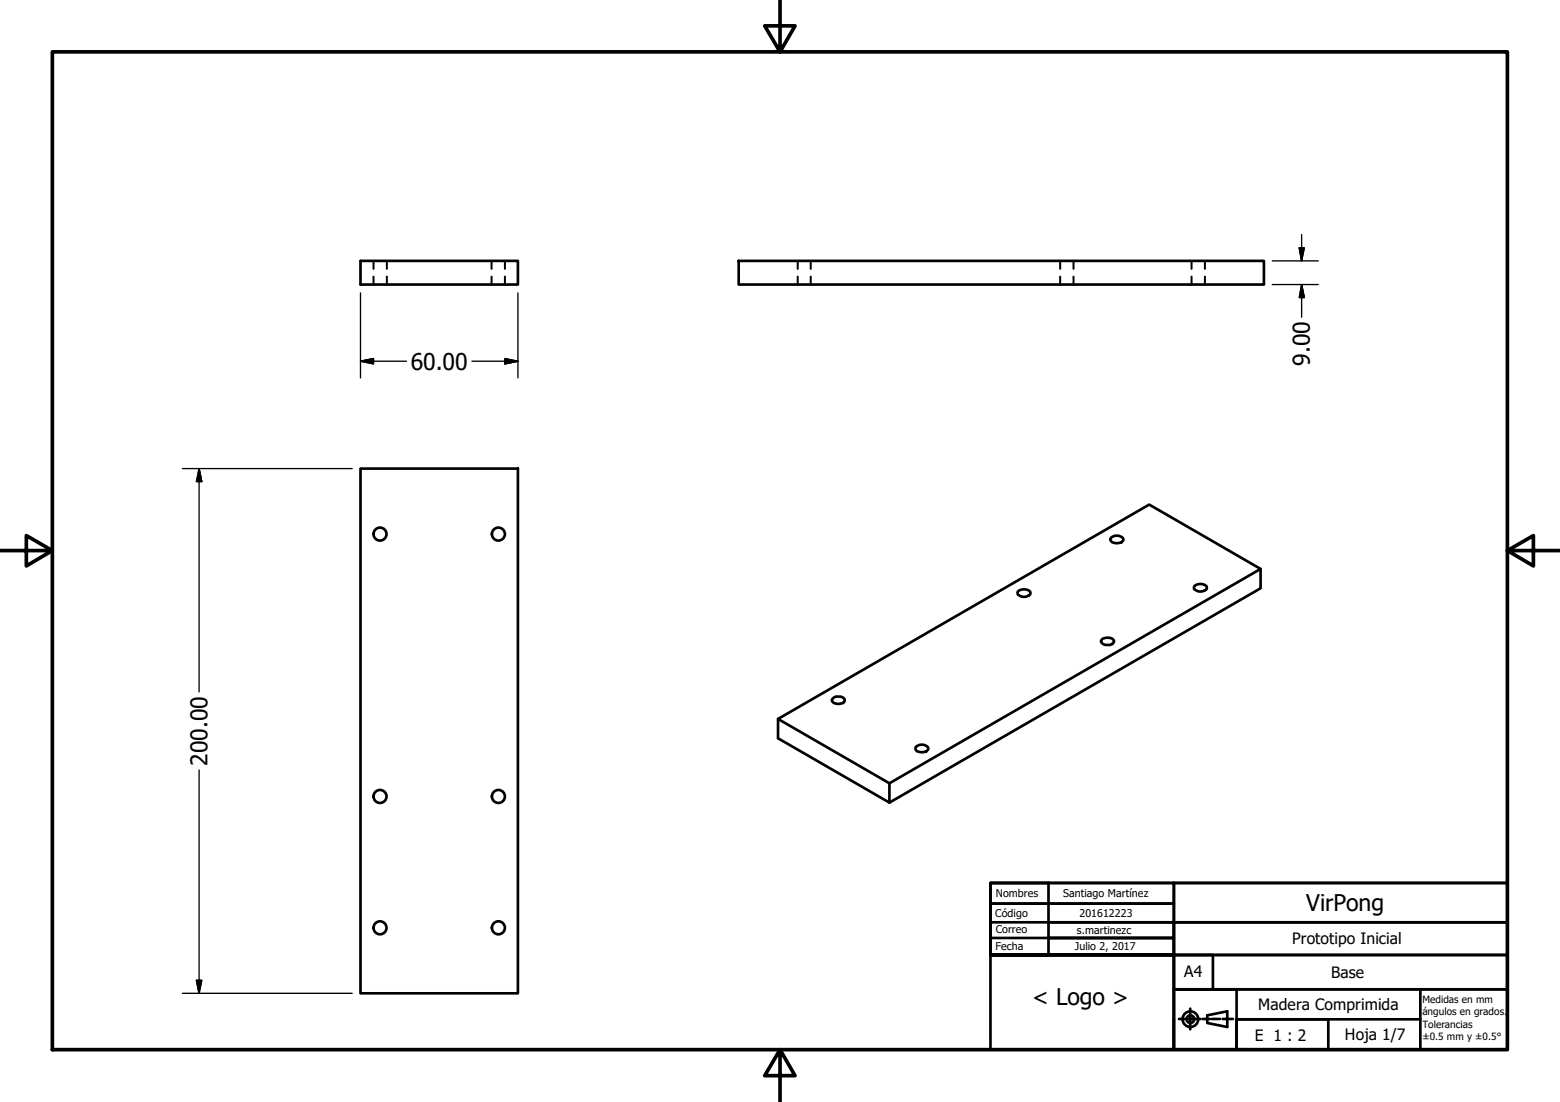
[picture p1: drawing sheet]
<svg xmlns="http://www.w3.org/2000/svg" width="297mm" height="210mm" viewBox="0 0 297 210" stroke-linecap="round" stroke-linejoin="round" font-family="sans-serif">
<!-- layer: Visible (ANSI) -->
<g fill="none" stroke="#000" stroke-width=".51">
<path d="M68.6 49.7h30v4.5h-30zM140.7 49.7h100v4.5h-100zM68.6 89.3h30v99.9h-30zM193.8 112.7a1.77 1.77 0 0 1 2.4 0v.6a1.77 1.77 0 0 1-2.4 0zM211.5 102.5a1.54 1.54 0 0 1 2.4 .3 1.5 1.5 0 0 1-2.5 0zM227.4 111.7a1.77 1.77 0 0 1 2.3 0v.5a1.77 1.77 0 0 1-2.3 0zM240 108.4l-70.6 40.8v3.7l-21.3-12.3v-3.7l70.7-40.8 21.2 12.3v3.6l-70.6 40.9M148.1 136.9l21.3 12.3M158.5 133.1a1.69 1.69 0 0 1 2.3 0v.3a.97 .97 0 0 1-1.2 .7 1.1 1.1 0 0 1-1.2-.7zM209.7 121.9a1.58 1.58 0 0 1 2.5 .2 1.1 1.1 0 0 1-1.3 .7 1.1 1.1 0 0 1-1.3-.7zM174.4 142.3a1.54 1.54 0 0 1 2.4 .3 1.52 1.52 0 0 1-2.4 .2zM71.1 176.7a1.24 1.24 0 0 1 1.8-1.1 1.24 1.24 0 0 1 .3 2 1.24 1.24 0 0 1-2-.5l-.1-.4"/>
<path d="M93.7 176.7a1.24 1.24 0 0 1 1.7-1.1 1.24 1.24 0 0 1 .3 2 1.24 1.24 0 0 1-2-.5v-.4"/>
<circle cx="72.4" cy="101.7" r="1.24"/>
<circle cx="94.9" cy="101.7" r="1.24"/>
<circle cx="72.4" cy="151.7" r="1.24"/>
<circle cx="94.9" cy="151.7" r="1.24"/>
</g>
<!-- layer: Oculto (ANSI) -->
<g fill="none" stroke="#000" stroke-width=".38">
<path d="M71.1 49.7v1.5M71.1 52.7v1.5M73.7 49.7v1.5M73.7 52.7v1.5M93.6 49.7v1.5M93.6 52.7v1.5M96.1 49.7v1.5M96.1 52.7v1.5M151.9 49.7v1.5M151.9 52.7v1.5M154.4 49.7v1.5M154.4 52.7v1.5"/>
<path d="M201.9 49.7v1.5M201.9 52.7v1.5M204.4 49.7v1.5M204.4 52.7v1.5M226.9 49.7v1.5M226.9 52.7v1.5M229.4 49.7v1.5M229.4 52.7v1.5"/>
</g>
<!-- layer: Borde (ANSI) -->
<path d="M148.5 -.1v10l-2.9-5h5.8l-2.9 5M10 9.9h277v190h-277zM0 104.9h10l-5-2.9v5.8l5-2.9M287 104.9l5 2.9v-5.8l-5 2.9h10M148.5 199.9l2.9 5h-5.8l2.9-5v10" fill="none" stroke="#000" stroke-width=".7"/>
<g fill="none" stroke="#000" stroke-width=".51">
<path d="M188.6 175.7v6.2h34.9h-34.9h34.9v-3.2h-23.9h23.9v-3h-23.9M188.6 175.7v-3.6h34.9v3.6h-23.9M188.6 168.2h34.9v3.9h-34.9zM188.6 168.2h11v13.7h-11zM188.6 168.2h98.4v31.7h-98.4zM188.6 178.7h11M188.6 175.7h11M223.5 175.7h63.5v6.2h-63.5zM223.5 168.2h63.5v7.5h-63.5zM223.5 175.7v24.2M223.5 181.9h7.4v6.5h-7.4zM223.5 181.9h63.5v6.5h-63.5z"/>
<path d="M224.5 194.1h1.2M226.1 194.1h1.2M226.6 192.1v1M226.6 193.3v1.6M226.6 195v1.1M227.6 194.1h1M229 194.1h1.4M229.9 193.4l3.8-.8v3l-3.8-.7zM230.8 194.1h1.5M232.8 194.1h2M235.5 194.2h17.4v5.7h-17.4zM270.4 194.2h-34.9v5.7h-12"/>
<path d="M270.4 188.4v11.5M287 194.2v-5.8h-63.5v11.5h12v-11.5h-12v11.5"/>
<circle cx="226.7" cy="194.1" r="1.49"/>
<circle cx="226.7" cy="194.1" r=".73"/>
</g>
<!-- layer: Cota (ANSI) -->
<g fill="none" stroke="#000" stroke-width=".25">
<path d="M68.6 55.8v16.2M98.6 55.8v16.2M242.3 49.7h8.7M242.3 54.2h8.7M247.4 47.2h.9l-.5 2.5zM247.8 54.2l.5 2.5h-.9zM247.8 44.7v5M247.8 54.2v6.2M68.6 68.8l2.5-.5v1zM68.6 68.8h8.8M89.9 68.8h8.7M96.1 68.3l2.5 .5-2.5 .5z"/>
<path d="M34.7 89.3h32.4M37.9 89.3l.5 2.4h-1zM37.9 89.3v42.5M37.9 146.7v42.5M34.7 189.2h32.4M37.4 186.7h1l-.5 2.5z"/>
</g>
<path d="M247.4 47.2l.4 2.5zM247.4 47.2h.9l-.5 2.5zM247.8 54.2l.5 2.5zM247.8 54.2l.5 2.5h-.9zM68.6 68.8l2.5-.5zM68.6 68.8l2.5-.5v1zM96.1 69.3l2.5-.5zM96.1 68.3l2.5 .5-2.5 .5zM37.9 89.3l.5 2.4zM37.9 89.3l.5 2.4h-1zM37.4 186.7l.5 2.5zM37.4 186.7h1l-.5 2.5z" fill="#000" stroke="#000" stroke-width=".25"/>
<g font-size="4.4">
<text x="78.2" y="70.4">60.00</text>
<text x="249.4" y="69.7" transform="rotate(-90 249.4 69.7)">9.00</text>
<text x="39.5" y="145.8" transform="rotate(-90 39.5 145.8)">200.00</text>
<text x="248.7" y="173.5">VirPong</text>
<text x="196.5" y="191.4">&lt; Logo &gt;</text>
</g>
<g font-size="3">
<text x="246.1" y="179.8">Prototipo Inicial</text>
<text x="225.5" y="186.1">A4</text>
<text x="253.5" y="186.3">Base</text>
<text x="239.6" y="192.4">Madera Comprimida</text>
<text x="239" y="198.3">E 1 : 2</text>
<text x="256.1" y="198">Hoja 1/7</text>
</g>
<g font-size="2">
<text x="189.6" y="170.9">Nombres</text>
<text x="202.4" y="170.9">Santiago Martínez</text>
<text x="189.5" y="174.7">Código</text>
<text x="189.6" y="177.7">Correo</text>
<text x="205" y="177.9">s.martinezc</text>
<text x="205.5" y="174.7">201612223</text>
<text x="189.5" y="181">Fecha</text>
<text x="204.7" y="181">Julio 2, 2017</text>
</g>
<g font-size="1.9">
<text x="270.8" y="191.1">Medidas en mm</text>
<text x="270.8" y="193.4">ángulos en grados.</text>
<text x="270.8" y="195.7">Tolerancias</text>
<text x="270.8" y="198">±0.5 mm y ±0.5°</text>
</g>
</svg>
